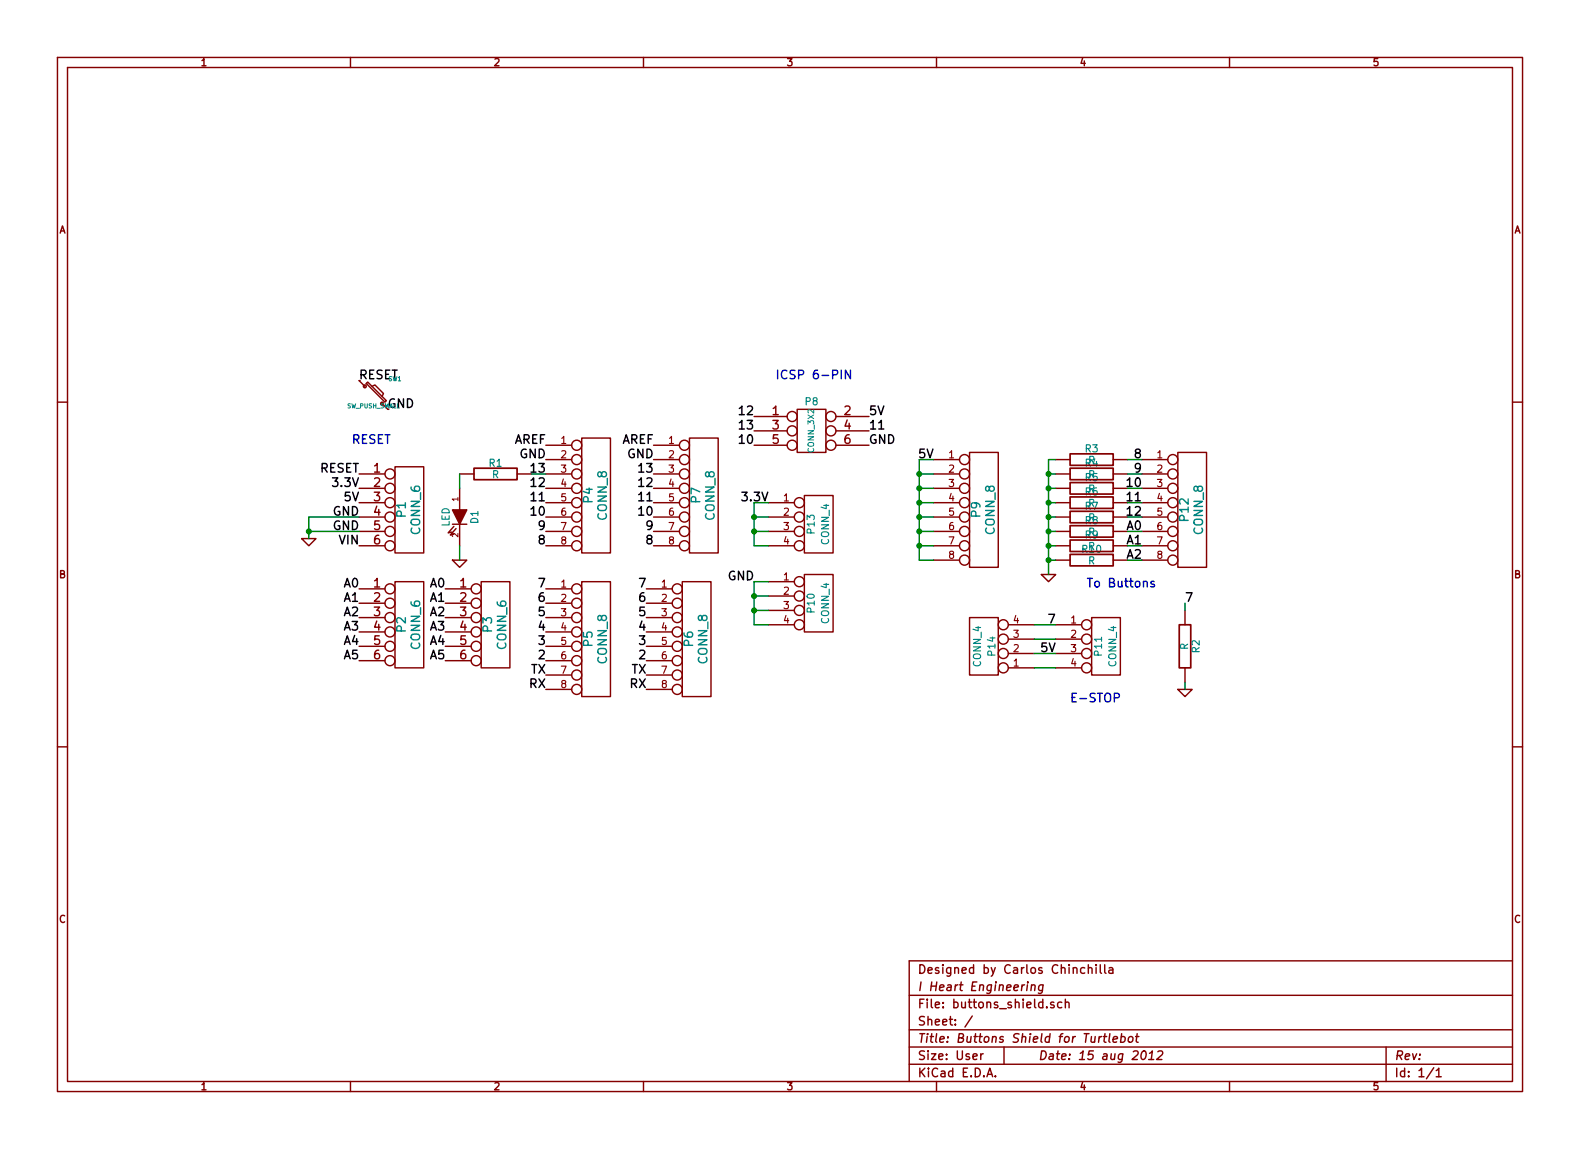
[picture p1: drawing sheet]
EESchema Schematic File Version 2  date Wed 15 Aug 2012 01:17:20 PM EDT
LIBS:power
LIBS:device
LIBS:transistors
LIBS:conn
LIBS:linear
LIBS:regul
LIBS:74xx
LIBS:cmos4000
LIBS:adc-dac
LIBS:memory
LIBS:xilinx
LIBS:special
LIBS:microcontrollers
LIBS:dsp
LIBS:microchip
LIBS:analog_switches
LIBS:motorola
LIBS:texas
LIBS:intel
LIBS:audio
LIBS:interface
LIBS:digital-audio
LIBS:philips
LIBS:display
LIBS:cypress
LIBS:siliconi
LIBS:opto
LIBS:atmel
LIBS:contrib
LIBS:valves
LIBS:buttons_shield-cache
EELAYER 25  0
EELAYER END
$Descr User 11000 8000
encoding utf-8
Sheet 1 1
Title "Buttons Shield for Turtlebot"
Date "15 aug 2012"
Rev ""
Comp "I Heart Engineering"
Comment1 "Designed by Carlos Chinchilla"
Comment2 ""
Comment3 ""
Comment4 ""
$EndDescr
Text Notes 7450 4900 0    60   ~ 0
E-STOP
Text Label 7350 4550 2    60   ~ 0
5V
$Comp
L CONN_4 P11
U 1 1
P 7700 4500
F 0 "P11" V 7650 4500 50  0000 C CNN
F 1 "CONN_4" V 7750 4500 50  0000 C CNN
	1    7700 4500
	1    0    0    -1  
$EndComp
Text Label 7350 4350 2    60   ~ 0
7
Text Label 7950 3900 2    60   ~ 0
A2
Text Label 7950 3800 2    60   ~ 0
A1
Text Label 7950 3700 2    60   ~ 0
A0
Text Label 7950 3600 2    60   ~ 0
12
Text Label 7950 3500 2    60   ~ 0
11
Text Label 7950 3400 2    60   ~ 0
10
Text Label 7950 3300 2    60   ~ 0
9
Text Label 7950 3200 2    60   ~ 0
8
$Comp
L CONN_8 P12
U 1 1
P 8300 3550
F 0 "P12" V 8250 3550 60  0000 C CNN
F 1 "CONN_8" V 8350 3550 60  0000 C CNN
	1    8300 3550
	1    0    0    -1  
$EndComp
Text Label 4550 3800 2    60   ~ 0
8
Text Label 4550 3700 2    60   ~ 0
9
Text Label 4550 3600 2    60   ~ 0
10
Text Label 4550 3500 2    60   ~ 0
11
Text Label 4550 3400 2    60   ~ 0
12
Text Label 4550 3300 2    60   ~ 0
13
Text Label 4550 3200 2    60   ~ 0
GND
Text Label 4550 3100 2    60   ~ 0
AREF
$Comp
L CONN_8 P7
U 1 1
P 4900 3450
F 0 "P7" V 4850 3450 60  0000 C CNN
F 1 "CONN_8" V 4950 3450 60  0000 C CNN
	1    4900 3450
	1    0    0    -1  
$EndComp
Text Label 4500 4800 2    60   ~ 0
RX
Text Label 4500 4700 2    60   ~ 0
TX
Text Label 4500 4600 2    60   ~ 0
2
Text Label 4500 4500 2    60   ~ 0
3
Text Label 4500 4400 2    60   ~ 0
4
Text Label 4500 4300 2    60   ~ 0
5
Text Label 4500 4200 2    60   ~ 0
6
Text Label 4500 4100 2    60   ~ 0
7
$Comp
L CONN_8 P6
U 1 1
P 4850 4450
F 0 "P6" V 4800 4450 60  0000 C CNN
F 1 "CONN_8" V 4900 4450 60  0000 C CNN
	1    4850 4450
	1    0    0    -1  
$EndComp
Text Label 3100 4600 2    60   ~ 0
A5
Text Label 3100 4500 2    60   ~ 0
A4
Text Label 3100 4400 2    60   ~ 0
A3
Text Label 3100 4300 2    60   ~ 0
A2
Text Label 3100 4200 2    60   ~ 0
A1
Text Label 3100 4100 2    60   ~ 0
A0
Text Label 6500 3200 2    60   ~ 0
5V
Text Label 2700 2850 0    60   ~ 0
GND
Text Label 2500 2650 0    60   ~ 0
RESET
Text Notes 2450 3100 0    60   ~ 0
RESET
Text Notes 5400 2650 0    60   ~ 0
ICSP 6-PIN
Text Label 5250 3100 2    60   ~ 0
10
Text Label 5250 3000 2    60   ~ 0
13
Text Label 5250 2900 2    60   ~ 0
12
Text Label 6050 3100 0    60   ~ 0
GND
Text Label 6050 3000 0    60   ~ 0
11
Text Label 6050 2900 0    60   ~ 0
5V
$Comp
L CONN_3X2 P8
U 1 1
P 5650 3050
F 0 "P8" H 5650 3300 50  0000 C CNN
F 1 "CONN_3X2" V 5650 3100 40  0000 C CNN
	1    5650 3050
	1    0    0    -1  
$EndComp
$Comp
L SW_PUSH_SMALL SW1
U 1 1
P 2600 2750
F 0 "SW1" H 2750 2860 30  0000 C CNN
F 1 "SW_PUSH_SMALL" H 2600 2671 30  0000 C CNN
	1    2600 2750
	1    0    0    -1  
$EndComp
$Comp
L R R1
U 1 1
P 3450 3300
F 0 "R1" V 3530 3300 50  0000 C CNN
F 1 "R" V 3450 3300 50  0000 C CNN
	1    3450 3300
	0    -1   -1   0   
$EndComp
$Comp
L LED D1
U 1 1
P 3200 3600
F 0 "D1" H 3200 3700 50  0000 C CNN
F 1 "LED" H 3200 3500 50  0000 C CNN
	1    3200 3600
	0    1    1    0   
$EndComp
$Comp
L GND #PWR01
U 1 1
P 2150 3750
F 0 "#PWR01" H 2150 3750 30  0001 C CNN
F 1 "GND" H 2150 3680 30  0001 C CNN
	1    2150 3750
	1    0    0    -1  
$EndComp
$Comp
L GND #PWR02
U 1 1
P 3200 3900
F 0 "#PWR02" H 3200 3900 30  0001 C CNN
F 1 "GND" H 3200 3830 30  0001 C CNN
	1    3200 3900
	1    0    0    -1  
$EndComp
Text Label 3800 4800 2    60   ~ 0
RX
Text Label 3800 4700 2    60   ~ 0
TX
Text Label 3800 4600 2    60   ~ 0
2
Text Label 3800 4500 2    60   ~ 0
3
Text Label 3800 4400 2    60   ~ 0
4
Text Label 3800 4300 2    60   ~ 0
5
Text Label 3800 4200 2    60   ~ 0
6
Text Label 3800 4100 2    60   ~ 0
7
Text Label 3800 3800 2    60   ~ 0
8
Text Label 3800 3700 2    60   ~ 0
9
Text Label 3800 3600 2    60   ~ 0
10
Text Label 3800 3500 2    60   ~ 0
11
Text Label 3800 3400 2    60   ~ 0
12
Text Label 3800 3300 2    60   ~ 0
13
Text Label 3800 3200 2    60   ~ 0
GND
Text Label 3800 3100 2    60   ~ 0
AREF
Text Label 2500 4600 2    60   ~ 0
A5
Text Label 2500 4500 2    60   ~ 0
A4
Text Label 2500 4400 2    60   ~ 0
A3
Text Label 2500 4300 2    60   ~ 0
A2
Text Label 2500 4200 2    60   ~ 0
A1
Text Label 2500 4100 2    60   ~ 0
A0
Text Label 2500 3800 2    60   ~ 0
VIN
Text Label 2500 3700 2    60   ~ 0
GND
Text Label 2500 3600 2    60   ~ 0
GND
Text Label 2500 3500 2    60   ~ 0
5V
Text Label 2500 3400 2    60   ~ 0
3.3V
Text Label 2500 3300 2    60   ~ 0
RESET
$Comp
L CONN_8 P9
U 1 1
P 6850 3550
F 0 "P9" V 6800 3550 60  0000 C CNN
F 1 "CONN_8" V 6900 3550 60  0000 C CNN
	1    6850 3550
	1    0    0    -1  
$EndComp
$Comp
L CONN_8 P4
U 1 1
P 4150 3450
F 0 "P4" V 4100 3450 60  0000 C CNN
F 1 "CONN_8" V 4200 3450 60  0000 C CNN
	1    4150 3450
	1    0    0    -1  
$EndComp
$Comp
L CONN_8 P5
U 1 1
P 4150 4450
F 0 "P5" V 4100 4450 60  0000 C CNN
F 1 "CONN_8" V 4200 4450 60  0000 C CNN
	1    4150 4450
	1    0    0    -1  
$EndComp
$Comp
L CONN_6 P1
U 1 1
P 2850 3550
F 0 "P1" V 2800 3550 60  0000 C CNN
F 1 "CONN_6" V 2900 3550 60  0000 C CNN
	1    2850 3550
	1    0    0    -1  
$EndComp
$Comp
L CONN_6 P2
U 1 1
P 2850 4350
F 0 "P2" V 2800 4350 60  0000 C CNN
F 1 "CONN_6" V 2900 4350 60  0000 C CNN
	1    2850 4350
	1    0    0    -1  
$EndComp
$Comp
L CONN_6 P3
U 1 1
P 3450 4350
F 0 "P3" V 3400 4350 60  0000 C CNN
F 1 "CONN_6" V 3500 4350 60  0000 C CNN
	1    3450 4350
	1    0    0    -1  
$EndComp
$Comp
L CONN_4 P13
U 1 1
P 5700 3650
F 0 "P13" V 5650 3650 50  0000 C CNN
F 1 "CONN_4" V 5750 3650 50  0000 C CNN
	1    5700 3650
	1    0    0    -1  
$EndComp
Text Label 5350 3500 2    60   ~ 0
3.3V
$Comp
L GND #PWR03
U 1 1
P 8250 4800
F 0 "#PWR03" H 8250 4800 30  0001 C CNN
F 1 "GND" H 8250 4730 30  0001 C CNN
	1    8250 4800
	1    0    0    -1  
$EndComp
$Comp
L R R2
U 1 1
P 8250 4500
F 0 "R2" V 8330 4500 50  0000 C CNN
F 1 "R" V 8250 4500 50  0000 C CNN
	1    8250 4500
	1    0    0    -1  
$EndComp
Text Label 8250 4200 0    60   ~ 0
7
$Comp
L CONN_4 P14
U 1 1
P 6850 4500
F 0 "P14" V 6800 4500 50  0000 C CNN
F 1 "CONN_4" V 6900 4500 50  0000 C CNN
	1    6850 4500
	-1   0    0    1   
$EndComp
$Comp
L CONN_4 P10
U 1 1
P 5700 4200
F 0 "P10" V 5650 4200 50  0000 C CNN
F 1 "CONN_4" V 5750 4200 50  0000 C CNN
	1    5700 4200
	1    0    0    -1  
$EndComp
Text Label 5250 4050 2    60   ~ 0
GND
$Comp
L R R10
U 1 1
P 7600 3900
F 0 "R10" V 7680 3900 50  0000 C CNN
F 1 "R" V 7600 3900 50  0000 C CNN
	1    7600 3900
	0    -1   -1   0   
$EndComp
$Comp
L R R9
U 1 1
P 7600 3800
F 0 "R9" V 7680 3800 50  0000 C CNN
F 1 "R" V 7600 3800 50  0000 C CNN
	1    7600 3800
	0    -1   -1   0   
$EndComp
$Comp
L R R8
U 1 1
P 7600 3700
F 0 "R8" V 7680 3700 50  0000 C CNN
F 1 "R" V 7600 3700 50  0000 C CNN
	1    7600 3700
	0    -1   -1   0   
$EndComp
$Comp
L R R7
U 1 1
P 7600 3600
F 0 "R7" V 7680 3600 50  0000 C CNN
F 1 "R" V 7600 3600 50  0000 C CNN
	1    7600 3600
	0    -1   -1   0   
$EndComp
$Comp
L R R6
U 1 1
P 7600 3500
F 0 "R6" V 7680 3500 50  0000 C CNN
F 1 "R" V 7600 3500 50  0000 C CNN
	1    7600 3500
	0    -1   -1   0   
$EndComp
$Comp
L R R5
U 1 1
P 7600 3400
F 0 "R5" V 7680 3400 50  0000 C CNN
F 1 "R" V 7600 3400 50  0000 C CNN
	1    7600 3400
	0    -1   -1   0   
$EndComp
$Comp
L R R4
U 1 1
P 7600 3300
F 0 "R4" V 7680 3300 50  0000 C CNN
F 1 "R" V 7600 3300 50  0000 C CNN
	1    7600 3300
	0    -1   -1   0   
$EndComp
$Comp
L R R3
U 1 1
P 7600 3200
F 0 "R3" V 7680 3200 50  0000 C CNN
F 1 "R" V 7600 3200 50  0000 C CNN
	1    7600 3200
	0    -1   -1   0   
$EndComp
$Comp
L GND #PWR04
U 1 1
P 7300 4000
F 0 "#PWR04" H 7300 4000 30  0001 C CNN
F 1 "GND" H 7300 3930 30  0001 C CNN
	1    7300 4000
	1    0    0    -1  
$EndComp
Wire Wire Line
	2150 3700 2500 3700
Wire Wire Line
	2500 3600 2150 3600
Wire Wire Line
	2150 3600 2150 3750
Connection ~ 2150 3700
Wire Wire Line
	3200 3900 3200 3800
Wire Wire Line
	3800 3300 3700 3300
Wire Wire Line
	3200 3400 3200 3300
Wire Wire Line
	6500 3200 6400 3200
Wire Wire Line
	6400 3200 6400 3900
Wire Wire Line
	6400 3900 6500 3900
Wire Wire Line
	6500 3800 6400 3800
Connection ~ 6400 3800
Wire Wire Line
	6500 3700 6400 3700
Connection ~ 6400 3700
Wire Wire Line
	6500 3600 6400 3600
Connection ~ 6400 3600
Wire Wire Line
	6500 3500 6400 3500
Connection ~ 6400 3500
Wire Wire Line
	6500 3400 6400 3400
Connection ~ 6400 3400
Wire Wire Line
	6500 3300 6400 3300
Connection ~ 6400 3300
Wire Wire Line
	5350 3800 5250 3800
Wire Wire Line
	5250 3800 5250 3500
Wire Wire Line
	5250 3500 5350 3500
Wire Wire Line
	5350 3600 5250 3600
Connection ~ 5250 3600
Wire Wire Line
	5350 3700 5250 3700
Connection ~ 5250 3700
Wire Wire Line
	8250 4800 8250 4750
Wire Wire Line
	8250 4250 8250 4200
Wire Wire Line
	7350 4350 7200 4350
Wire Wire Line
	7350 4450 7200 4450
Wire Wire Line
	7350 4550 7200 4550
Wire Wire Line
	7350 4650 7200 4650
Wire Wire Line
	5250 4350 5350 4350
Wire Wire Line
	5250 4050 5250 4350
Wire Wire Line
	5250 4250 5350 4250
Wire Wire Line
	5350 4150 5250 4150
Connection ~ 5250 4250
Wire Wire Line
	5350 4050 5250 4050
Connection ~ 5250 4150
Wire Wire Line
	7300 3200 7300 4000
Wire Wire Line
	7300 3900 7350 3900
Wire Wire Line
	7350 3800 7300 3800
Connection ~ 7300 3900
Wire Wire Line
	7350 3700 7300 3700
Connection ~ 7300 3800
Wire Wire Line
	7350 3600 7300 3600
Connection ~ 7300 3700
Wire Wire Line
	7350 3500 7300 3500
Connection ~ 7300 3600
Wire Wire Line
	7350 3400 7300 3400
Connection ~ 7300 3500
Wire Wire Line
	7350 3300 7300 3300
Connection ~ 7300 3400
Wire Wire Line
	7350 3200 7300 3200
Connection ~ 7300 3300
Wire Wire Line
	7950 3200 7850 3200
Wire Wire Line
	7950 3300 7850 3300
Wire Wire Line
	7950 3400 7850 3400
Wire Wire Line
	7950 3500 7850 3500
Wire Wire Line
	7950 3600 7850 3600
Wire Wire Line
	7950 3700 7850 3700
Wire Wire Line
	7950 3800 7850 3800
Wire Wire Line
	7950 3900 7850 3900
Text Notes 8050 4100 2    60   ~ 0
To Buttons
$EndSCHEMATC
